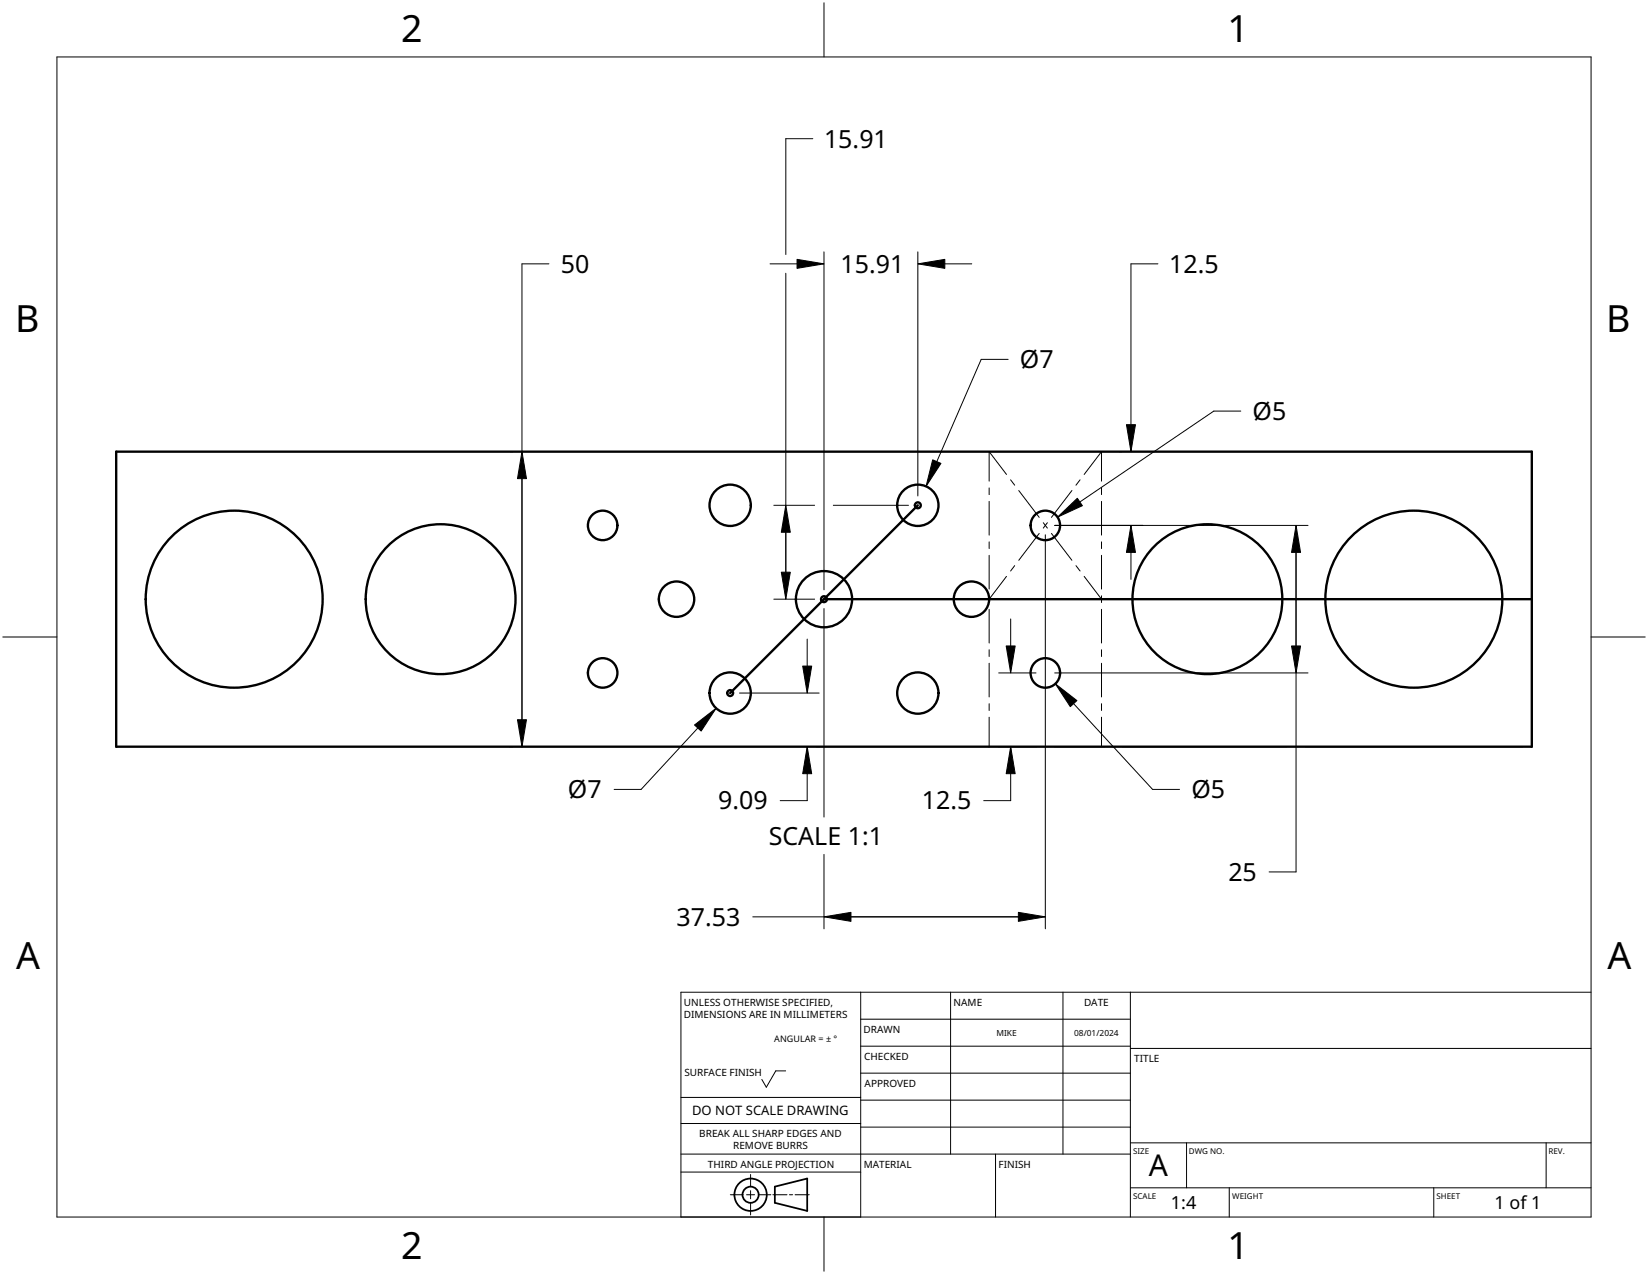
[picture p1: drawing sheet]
<svg xmlns="http://www.w3.org/2000/svg" width="279mm" height="216mm" viewBox="0 0 279 216" stroke-linecap="round" stroke-linejoin="round" font-family="sans-serif">
<g fill="none" stroke="#000" stroke-width=".17">
<path d="M9.7 9.7h260v196.5h-260zM139.7 .5v9.2M137.8 23.5h-4.6v19.6M93.1 44.7h-4.6v31.8M130.6 44.7h4.5M133.2 46.3v39.3M139.7 42.7v57.3M155.6 42.7v41.3M160.2 44.7h4.6M196.3 44.7h-4.6v31.8M86.5 76.5h.4M170.9 60.9h-4.5l-7.6 17.3"/>
<path d="M189.7 76.5h.5M210.4 69.7h-4.6l-22.7 15.4M88.5 81.1v40.9M131.2 85.6h6.9M133.2 90.2v6.8M141.3 85.6h12.7M167.7 82.7v1.1M167.7 85v5.7M167.7 91.8v1.2M167.7 94.1v5.7M170.6 80.4l-2.9-3.9v5M170.6 97.7l-2.9 3.8"/>
<path d="M171.3 81.3l.7 .9M172 95.9l-.7 .9M172.7 83.1l3.5 4.6M176.2 90.4l-3.5 4.5M176.9 88.6l.7 .9M177.2 90.6v66.8M177.6 88.6l-.7 .9M178.3 90.4l3.4 4.5M178.8 89h43M181.7 83.1l-3.4 4.6M182.4 95.9l.7 .9M183.1 81.3l-.7 .9"/>
<path d="M183.8 97.7l3 3.8M183.8 80.4l3-3.9v5M186.8 82.7v1.1M186.8 85v5.7M186.8 91.8v1.2M186.8 94.1v5.7M191.7 93.6v4.6M219.7 93.6v15.9M.5 107.9h9.2M125.4 117.4h13.5M131.2 101.5h6.9M136.9 108.3v4.6"/>
<path d="M139.7 103.1v35.4M167.7 101v1.1M167.7 103.3v5.7M167.7 110.1v1.2M167.7 112.4v5.7M167.7 119.3v1.1M169.3 114h6.3M171.4 104.9v4.6M178.8 114h43M182 119.2l13.4 14.6h4.6M186.8 101v1.1M186.8 103.3v5.7"/>
<path d="M186.8 110.1v1.2M186.8 112.4v5.7M186.8 119.3v1.1M219.7 114v33.8h-4.5M269.7 107.9h9.2M86.5 126.5h.4M118.3 123.4l-9.6 10.4h-4.6M136.9 126.5v9.2h-4.6M138.4 126.5h.5M167.7 121.5v5M169.3 126.5h6.3M171.4 126.5v9.2h-4.6"/>
<path d="M178.8 126.5h8.4M186.8 121.5v5M190.3 126.5h27.8M221.3 126.5h36.8M127.6 155.4h12.1M139.7 144.8v12.6M144.3 155.4h28.4M145.9 168.1v38.1M145.9 172.7h45.7M145.9 177.3h45.7M161.2 168.1v27.5M180.2 168.1v27.5"/>
<path d="M191.6 168.1v38.1M191.6 177.7h78.1M269.7 168.1h-154.3v38.1M115.4 198.6h30.5M115.4 195.6h76.2M115.4 190.4h30.5M115.4 186h30.5M127.3 199v2.1M133.2 181.5h-1.7l-1.6 2.8-.7-1.4M145.9 181.9h45.7M145.9 186.4h45.7M145.9 191h45.7"/>
<path d="M168.8 195.6v10.6M191.6 193.7h78.1M201.2 193.7v7.6M262.1 193.7v7.6M123.8 202.5h2.1M126.6 202.5h1.3M127.3 201.8v1.4M127.3 203.8v2.1M128.6 202.5h2.1M131 202.5h2.4M133.8 202.5h.6M134.8 202.5h2.4"/>
<path d="M139.7 206.2v9.2M191.6 201.3h78.1M208.4 201.3v4.9M243.1 201.3v4.9"/>
</g>
<g fill="none" stroke="#000" stroke-width=".4">
<path d="M19.7 76.5h240v50h-240zM155.6 85.6l-31.8 31.8M139.7 101.5h120"/>
<circle cx="102.2" cy="89" r="2.5"/>
<circle cx="123.8" cy="85.6" r="3.5"/>
<circle cx="155.6" cy="85.6" r=".5"/>
<circle cx="155.6" cy="85.6" r="3.5"/>
<circle cx="177.2" cy="89" r="2.5"/>
<circle cx="39.7" cy="101.5" r="15"/>
<circle cx="74.7" cy="101.5" r="12.7"/>
<circle cx="102.2" cy="114" r="2.5"/>
<circle cx="114.7" cy="101.5" r="3"/>
<circle cx="123.8" cy="117.4" r=".5"/>
<circle cx="123.8" cy="117.5" r="3.5"/>
<circle cx="139.7" cy="101.5" r=".5"/>
<circle cx="139.7" cy="101.5" r="4.8"/>
<circle cx="155.6" cy="117.5" r="3.5"/>
<circle cx="164.7" cy="101.5" r="3"/>
<circle cx="177.2" cy="114" r="2.5"/>
<circle cx="204.7" cy="101.5" r="12.7"/>
<circle cx="239.7" cy="101.5" r="15"/>
</g>
<g fill="none" stroke="#000" stroke-width=".3">
<path d="M131.4 201.1l5.5-1.4v5.5l-5.5-1.4z"/>
<circle cx="127.3" cy="202.5" r="1.37"/>
<circle cx="127.3" cy="202.5" r="2.74"/>
</g>
<g fill="#000" stroke="#000" stroke-width=".17">
<path d="M135.1 44l4.6 .7-4.6 .8zM155.6 44.7l4.6-.7v1.5zM158.1 77.9l1.4 .6-2.5 3.9zM191 72h1.5l-.8 4.5zM88.5 76.5l.8 4.6h-1.6zM133.2 85.6l.8 4.6h-1.5zM132.5 97h1.5l-.8 4.5zM179.3 87.6l3.3-3.2 .9 1.3zM191.7 89l.8 4.6h-1.5zM219.7 89l.8 4.6h-1.5zM136.1 112.9h1.5l-.7 4.5zM170.6 109.5h1.5l-.7 4.5z"/>
<path d="M178.9 115.9l3.7 2.8-1.1 1.1zM219 109.5h1.5l-.8 4.5zM87.7 122h1.6l-.8 4.5zM117.8 122.9l3.6-2.9-2.5 3.9zM136.9 126.5l.7 4.6h-1.5zM171.4 126.5l.7 4.6h-1.5zM139.7 155.4l4.6-.8v1.5zM172.7 154.6l4.5 .8-4.5 .7z"/>
</g>
<g font-size="6.4">
<text x="68" y="7.1">2</text>
<text x="208.1" y="7.1">1</text>
<text x="2.6" y="56.3">B</text>
<text x="272.3" y="56.3">B</text>
<text x="2.8" y="164.2">A</text>
<text x="272.5" y="164.2">A</text>
<text x="68" y="213.4">2</text>
<text x="208.1" y="213.4">1</text>
</g>
<text font-size="5.1" x="194.8" y="199.3">A</text>
<g font-size="4.2">
<text x="139.7" y="25">15.91</text>
<text x="95.1" y="46.2">50</text>
<text x="142.5" y="46.2">15.91</text>
<text x="198.2" y="46.2">12.5</text>
<text x="172.9" y="62.4">Ø7</text>
<text x="212.4" y="71.1">Ø5</text>
<text x="96.3" y="135.2">Ø7</text>
<text x="121.8" y="137.2">9.09</text>
<text x="156.3" y="137.2">12.5</text>
<text x="202" y="135.2">Ø5</text>
<text x="130.3" y="143.1">SCALE 1:1</text>
<text x="208.3" y="149.3">25</text>
<text x="114.7" y="156.9">37.53</text>
</g>
<g font-size="3.1">
<text x="198.5" y="204.8">1:4</text>
<text x="253.4" y="204.9">1 of 1</text>
</g>
<text font-size="2.2" x="117.3" y="189">DO NOT SCALE DRAWING</text>
<g font-size="1.7">
<text x="115.9" y="172.5">DIMENSIONS ARE IN MILLIMETERS</text>
<text x="116" y="170.5">UNLESS OTHERWISE SPECIFIED,</text>
<text x="161.7" y="170.5">NAME</text>
<text x="183.8" y="170.5">DATE</text>
<text x="146.4" y="175">DRAWN</text>
<text x="146.5" y="179.6">CHECKED</text>
<text x="192.3" y="180">TITLE</text>
<text x="116" y="182.4">SURFACE FINISH</text>
<text x="146.6" y="184.2">APPROVED</text>
<text x="118.6" y="192.7">BREAK ALL SHARP EDGES AND</text>
<text x="120" y="197.9">THIRD ANGLE PROJECTION</text>
<text x="124.3" y="194.8">REMOVE BURRS</text>
<text x="146.4" y="197.9">MATERIAL</text>
<text x="169.3" y="197.9">FINISH</text>
</g>
<text font-size="1.5" x="131.3" y="176.6">ANGULAR = ± °</text>
<g font-size="1.4">
<text x="168.9" y="175.5">MIKE</text>
<text x="182.1" y="175.5">08/01/2024</text>
<text x="192.1" y="195.5">SIZE</text>
<text x="201.6" y="195.5">DWG NO.</text>
<text x="262.5" y="195.5">REV.</text>
<text x="192.1" y="203.2">SCALE</text>
<text x="208.9" y="203.2">WEIGHT</text>
<text x="243.5" y="203.2">SHEET</text>
</g>
</svg>
